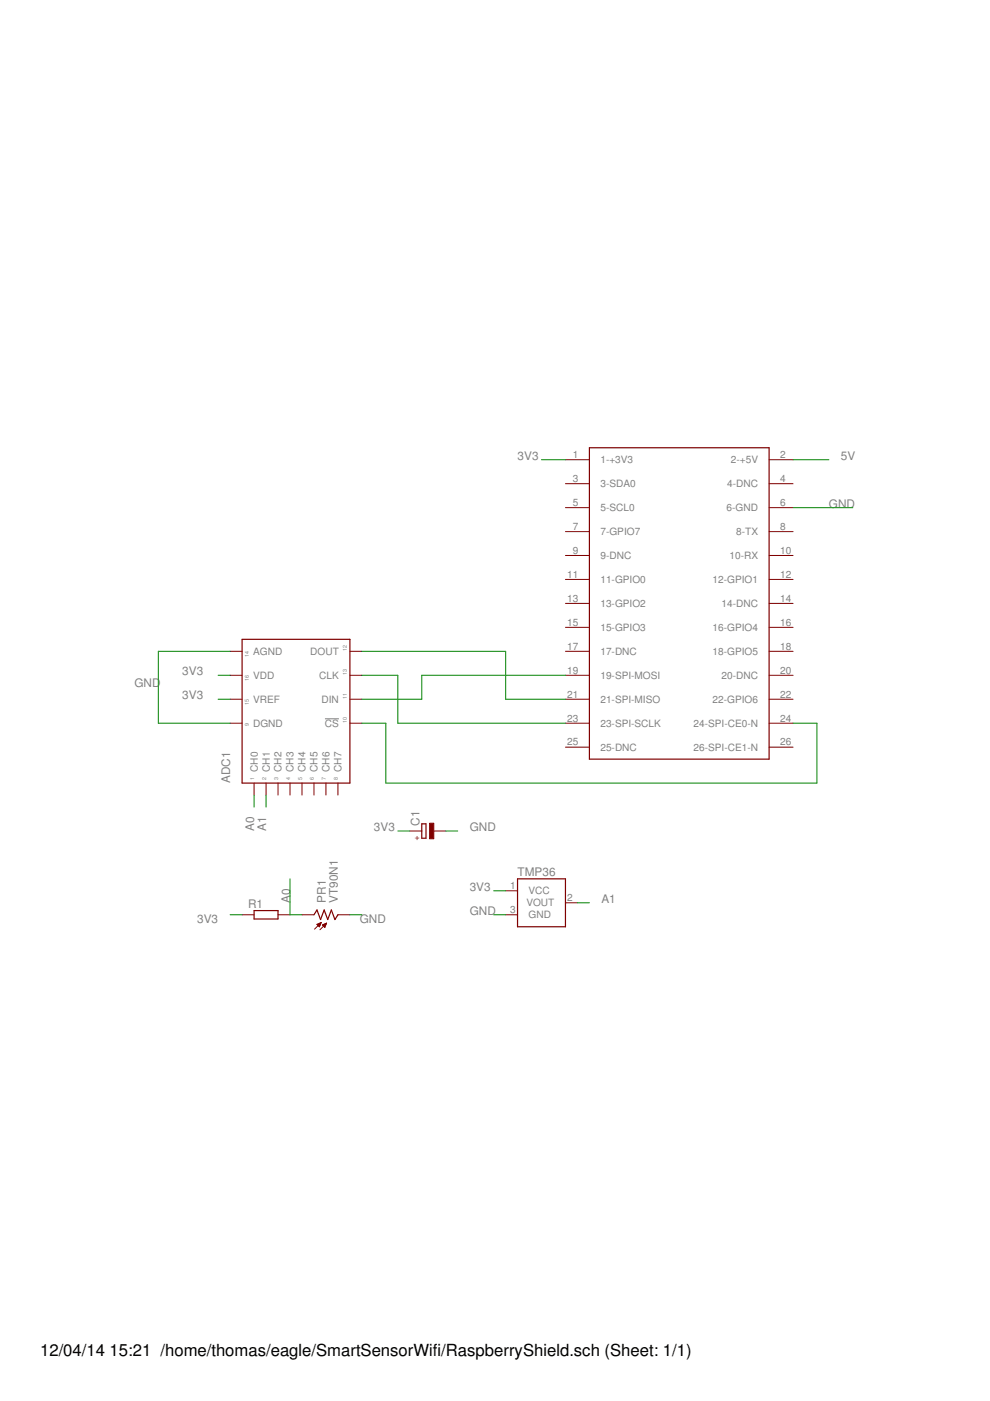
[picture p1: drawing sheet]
<svg xmlns="http://www.w3.org/2000/svg" width="210mm" height="297mm" viewBox="0 0 210 297" stroke-linecap="round" stroke-linejoin="round" font-family="sans-serif">
<path d="M68.9 152.4h3" fill="none" stroke="#808080" stroke-width=".21"/>
<path d="M125 94.9h38.1v66.1h-38.1zM51.3 135.6h22.9v30.4h-22.9zM89.4 174.7h.9v3h-.9zM53.9 193.1h5v1.7h-5zM66.6 194l.6-1.1 .8 2.1 .7-2.1 .8 2.1 .8-2.1 .7 2.1 .6-1M109.7 186.3h10.2v10.2h-10.2z" fill="none" stroke="#800000" stroke-width=".25"/>
<g fill="none" stroke="#800000" stroke-width=".21">
<path d="M119.9 97.5h5.1M163.1 97.5h5M119.9 102.6h5.1M119.9 107.6h5.1M119.9 112.7h5.1M119.9 117.8h5.1M163.1 102.6h5M163.1 107.6h5M163.1 112.7h5M163.1 117.8h5M48.8 138.1h2.5M74.2 138.1h2.5"/>
<path d="M119.9 138.1h5.1M119.9 122.9h5.1M119.9 127.9h5.1M119.9 133h5.1M163.1 138.1h5M163.1 122.9h5M163.1 127.9h5M163.1 133h5M48.8 153.3h2.5M48.8 148.3h2.5M48.8 143.2h2.5M74.2 153.3h2.5"/>
<path d="M74.2 148.3h2.5M74.2 143.2h2.5M119.9 153.3h5.1M119.9 148.3h5.1M119.9 143.2h5.1M119.9 158.4h5.1M163.1 153.3h5M163.1 148.3h5M163.1 143.2h5M163.1 158.4h5M53.9 166v2.6M56.4 166v2.6"/>
<path d="M58.9 166v2.6M61.5 166v2.6M64 166v2.6M66.6 166v2.6M69.1 166v2.6M71.6 166v2.6M86.9 176.2h2.5M92 176.2h2.5M51.3 194h2.6M58.9 194h2.6M64 194h2.6M67.2 196h.7"/>
<path d="M67.4 196.1h.5M67.4 195.9h.6M67.5 196.3h.3M67.6 196.4h.2M67.7 196.5h.1M67.7 195.8h.3M68 195.6h.1M68.1 195.6l-1.4 1.4M68.1 195.6l-.4 .9M68.1 195.6l-.9 .4 .5 .5M68.4 196.1h.7M68.5 196.3h.5"/>
<path d="M68.6 196.4h.4M68.6 196h.5M68.7 196.5h.2M68.9 196.6h.1M68.9 195.9h.3M69.2 195.8h.1M69.2 195.7l-1.4 1.4M69.2 195.7l-.3 .9M69.2 195.7l-.9 .4 .6 .5M71.6 194h2.6M107.2 194h2.5M107.2 188.9h2.5"/>
<path d="M119.9 191.4h2.5"/>
</g>
<path d="M91.1 174.5h.9v3.3h-.9z" fill="#800000" stroke="#800000" stroke-width=".21"/>
<g fill="none" stroke="#008000" stroke-width=".21">
<path d="M114.8 97.5h5.1M168.1 97.5h7.6M168.1 107.6h12.7M48.8 138.1h-15.2v15.2h15.2M76.7 138.1h30.5v10.2h12.7M46.2 148.3h2.6M46.2 143.2h2.6M76.7 153.3h5.1v12.7h91.4v-12.7h-5.1M76.7 143.2h7.6v10.1h35.6M119.9 143.2h-30.5v5.1h-12.7M53.9 168.6v2.5M56.4 168.6v2.5"/>
<path d="M84.3 176.2h2.6M94.5 176.2h2.5M48.8 194h2.5M61.5 186.3v7.7h2.5M74.2 194h2.5M104.7 194h2.5M104.7 188.9h2.5M122.4 191.4h2.6"/>
</g>
<g font-size="3.5">
<text x="8.5" y="287.5">12/04/14</text>
<text x="23.2" y="287.5">15:21 /home/thomas/eagle/SmartSensorWifi/RaspberryShield.sch (Sheet: 1/1)</text>
</g>
<g font-size="2.5" fill="#808080">
<text x="109.7" y="97.5">3V3</text>
<text x="178.3" y="97.5">5V</text>
<text x="175.8" y="107.6">GND</text>
<text x="38.6" y="143.2">3V3</text>
<text x="28.5" y="145.7">GND</text>
<text x="38.6" y="148.3">3V3</text>
<text x="48.8" y="166" transform="rotate(-90 48.8 166)">ADC1</text>
<text x="53.9" y="176.2" transform="rotate(-90 53.9 176.2)">A0</text>
<text x="56.4" y="176.2" transform="rotate(-90 56.4 176.2)">A1</text>
<text x="79.3" y="176.2">3V3</text>
<text x="88.9" y="175" transform="rotate(-90 88.9 175)">C1</text>
<text x="99.6" y="176.2">GND</text>
<text x="109.7" y="185.8">TMP36</text>
<text x="61.5" y="191.4" transform="rotate(-90 61.5 191.4)">A0</text>
<text x="69.1" y="191.4" transform="rotate(-90 69.1 191.4)">PR1</text>
<text x="71.7" y="191.4" transform="rotate(-90 71.7 191.4)">VT90N1</text>
<text x="99.6" y="188.9">3V3</text>
<text x="127.5" y="191.4">A1</text>
<text x="41.8" y="195.7">3V3</text>
<text x="52.6" y="192.5">R1</text>
<text x="76.3" y="195.7">GND</text>
<text x="99.6" y="194">GND</text>
</g>
<g font-size="2.1" fill="#808080">
<text x="121.5" y="97.1">1</text>
<text x="127.3" y="98.2">1-+3V3</text>
<text x="155" y="98.2">2-+5V</text>
<text x="165.4" y="97.1">2</text>
<text x="121.5" y="102.2">3</text>
<text x="121.5" y="107.3">5</text>
<text x="127.3" y="103.3">3-SDA0</text>
<text x="154.2" y="103.3">4-DNC</text>
<text x="165.4" y="102.2">4</text>
<text x="165.4" y="107.3">6</text>
<text x="121.5" y="112.3">7</text>
<text x="127.3" y="108.4">5-SCL0</text>
<text x="127.3" y="113.5">7-GPIO7</text>
<text x="154.1" y="108.4">6-GND</text>
<text x="156.1" y="113.5">8-TX</text>
<text x="165.4" y="112.3">8</text>
<text x="121.5" y="117.4">9</text>
<text x="127.3" y="118.5">9-DNC</text>
<text x="154.7" y="118.5">10-RX</text>
<text x="165.4" y="117.4">10</text>
<text x="120.3" y="122.5">11</text>
<text x="127.3" y="123.6">11-GPIO0</text>
<text x="151.1" y="123.6">12-GPIO1</text>
<text x="165.4" y="122.5">12</text>
<text x="120.3" y="127.6">13</text>
<text x="127.3" y="128.7">13-GPIO2</text>
<text x="153" y="128.7">14-DNC</text>
<text x="165.4" y="127.6">14</text>
<text x="120.3" y="132.7">15</text>
<text x="120.3" y="137.7">17</text>
<text x="127.3" y="133.8">15-GPIO3</text>
<text x="151.1" y="133.8">16-GPIO4</text>
<text x="165.4" y="132.7">16</text>
<text x="165.4" y="137.7">18</text>
<text x="53.7" y="138.9">AGND</text>
<text x="53.7" y="143.9">VDD</text>
<text x="65.8" y="138.9">DOUT</text>
<text x="67.7" y="143.9">CLK</text>
<text x="120.3" y="142.8">19</text>
<text x="127.3" y="138.9">17-DNC</text>
<text x="127.3" y="143.9">19-SPI-MOSI</text>
<text x="151.1" y="138.9">18-GPIO5</text>
<text x="153" y="143.9">20-DNC</text>
<text x="165.4" y="142.8">20</text>
<text x="53.7" y="149">VREF</text>
<text x="68.2" y="149">DIN</text>
<text x="120.3" y="147.9">21</text>
<text x="127.3" y="149">21-SPI-MISO</text>
<text x="151.1" y="149">22-GPIO6</text>
<text x="165.4" y="147.9">22</text>
<text x="53.7" y="154.1">DGND</text>
<text x="68.9" y="154.1">CS</text>
<text x="120.3" y="153">23</text>
<text x="127.3" y="154.1">23-SPI-SCLK</text>
<text x="147.1" y="154.1">24-SPI-CE0-N</text>
<text x="165.4" y="153">24</text>
<text x="120.3" y="158.1">25</text>
<text x="127.3" y="159.2">25-DNC</text>
<text x="147.1" y="159.2">26-SPI-CE1-N</text>
<text x="165.4" y="158.1">26</text>
<text x="54.6" y="163.7" transform="rotate(-90 54.6 163.7)">CH0</text>
<text x="57.2" y="163.7" transform="rotate(-90 57.2 163.7)">CH1</text>
<text x="59.7" y="163.7" transform="rotate(-90 59.7 163.7)">CH2</text>
<text x="62.3" y="163.7" transform="rotate(-90 62.3 163.7)">CH3</text>
<text x="64.8" y="163.7" transform="rotate(-90 64.8 163.7)">CH4</text>
<text x="67.3" y="163.7" transform="rotate(-90 67.3 163.7)">CH5</text>
<text x="69.9" y="163.7" transform="rotate(-90 69.9 163.7)">CH6</text>
<text x="72.4" y="163.7" transform="rotate(-90 72.4 163.7)">CH7</text>
<text x="108.2" y="188.5">1</text>
<text x="112.1" y="189.6">VCC</text>
<text x="120.3" y="191.1">2</text>
<text x="108.2" y="193.6">3</text>
<text x="111.6" y="192.2">VOUT</text>
<text x="112.1" y="194.7">GND</text>
</g>
<text font-size="1.8" fill="#800000" x="88" y="178">+</text>
<g font-size="1.1" fill="#808080">
<text x="52.8" y="139.4" transform="rotate(-90 52.8 139.4)">14</text>
<text x="73.6" y="143.2" transform="rotate(-90 73.6 143.2)">13</text>
<text x="73.6" y="138.1" transform="rotate(-90 73.6 138.1)">12</text>
<text x="52.8" y="149.5" transform="rotate(-90 52.8 149.5)">15</text>
<text x="52.8" y="144.4" transform="rotate(-90 52.8 144.4)">16</text>
<text x="73.6" y="148.3" transform="rotate(-90 73.6 148.3)">11</text>
<text x="52.8" y="154" transform="rotate(-90 52.8 154)">9</text>
<text x="73.6" y="153.3" transform="rotate(-90 73.6 153.3)">10</text>
<text x="53.9" y="165.4" transform="rotate(-90 53.9 165.4)">1</text>
<text x="56.4" y="165.4" transform="rotate(-90 56.4 165.4)">2</text>
<text x="59" y="165.4" transform="rotate(-90 59 165.4)">3</text>
<text x="61.5" y="165.4" transform="rotate(-90 61.5 165.4)">4</text>
<text x="64" y="165.4" transform="rotate(-90 64 165.4)">5</text>
<text x="66.6" y="165.4" transform="rotate(-90 66.6 165.4)">6</text>
<text x="69.1" y="165.4" transform="rotate(-90 69.1 165.4)">7</text>
<text x="71.7" y="165.4" transform="rotate(-90 71.7 165.4)">8</text>
</g>
</svg>
